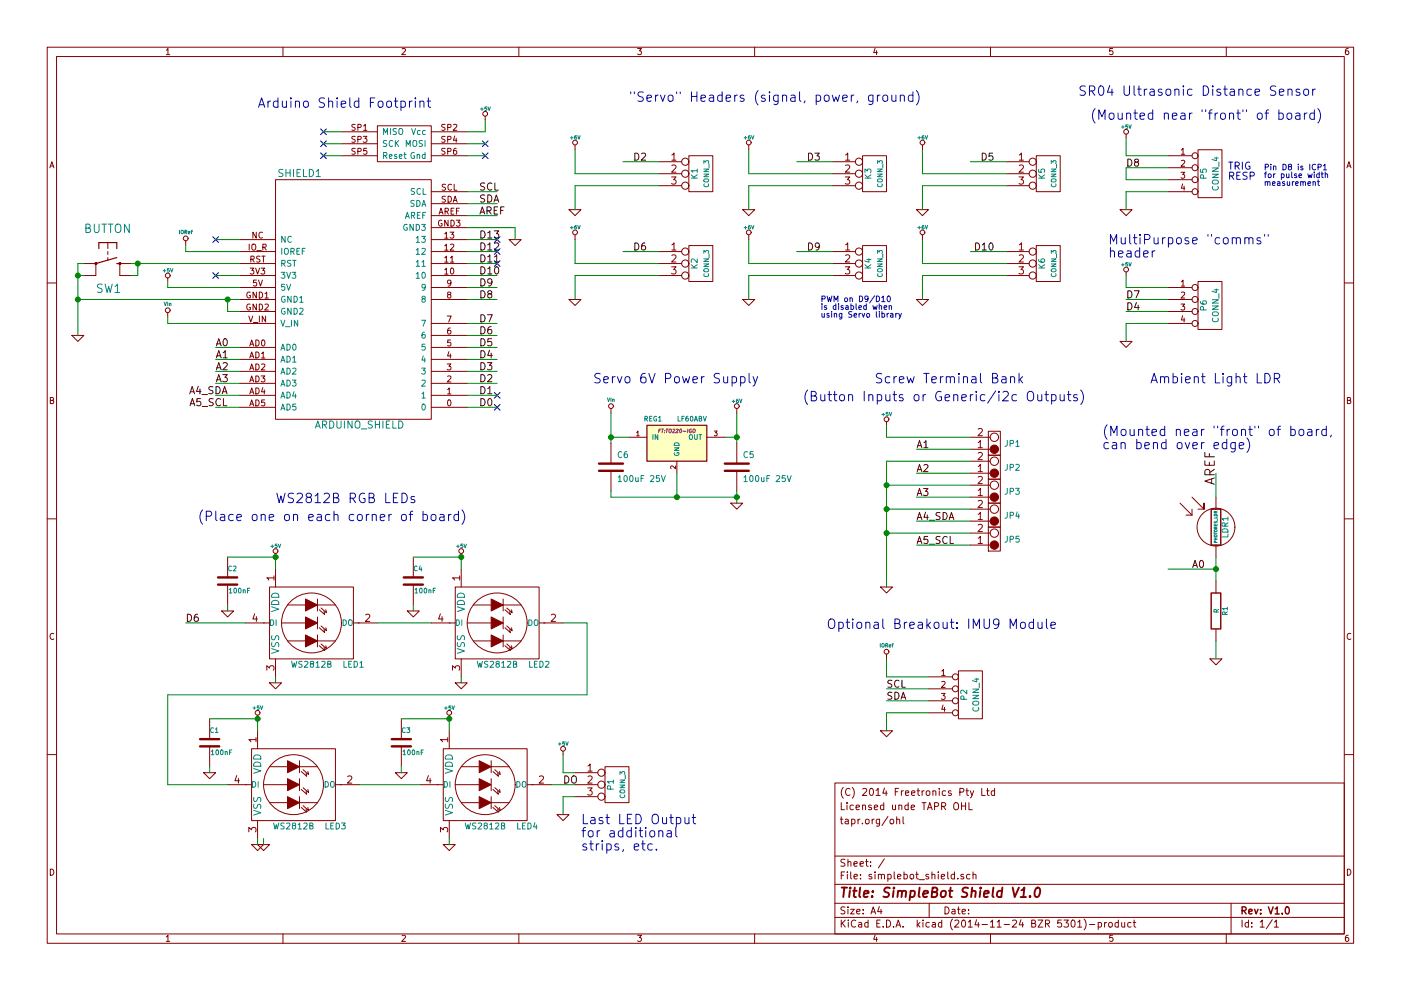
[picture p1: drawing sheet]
EESchema Schematic File Version 2
LIBS:freetronics_kicad_sch_lib
LIBS:power
LIBS:device
LIBS:transistors
LIBS:conn
LIBS:linear
LIBS:regul
LIBS:74xx
LIBS:cmos4000
LIBS:adc-dac
LIBS:memory
LIBS:xilinx
LIBS:special
LIBS:microcontrollers
LIBS:dsp
LIBS:microchip
LIBS:analog_switches
LIBS:motorola
LIBS:texas
LIBS:intel
LIBS:audio
LIBS:interface
LIBS:digital-audio
LIBS:philips
LIBS:display
LIBS:cypress
LIBS:siliconi
LIBS:opto
LIBS:atmel
LIBS:contrib
LIBS:valves
LIBS:simplebot_shield-cache
EELAYER 25 0
EELAYER END
$Descr A4 11693 8268
encoding utf-8
Sheet 1 1
Title "SimpleBot Shield V1.0"
Date ""
Rev "V1.0"
Comp ""
Comment1 ""
Comment2 "tapr.org/ohl"
Comment3 "Licensed unde TAPR OHL"
Comment4 "(C) 2014 Freetronics Pty Ltd"
$EndDescr
$Comp
L ARDUINO_SHIELD SHIELD1
U 1 1
P 2950 2600
F 0 "SHIELD1" H 2500 3750 60  0000 C CNN
F 1 "ARDUINO_SHIELD" H 3000 1650 60  0000 C CNN
F 2 "FT:ARDUINO_SHIELD" H 2950 2600 60  0001 C CNN
F 3 "" H 2950 2600 60  0000 C CNN
	1    2950 2600
	1    0    0    -1  
$EndComp
$Comp
L CONN_3 K1
U 1 1
P 5850 1450
F 0 "K1" V 5800 1450 50  0000 C CNN
F 1 "CONN_3" V 5900 1450 40  0000 C CNN
F 2 "FT:1X03" H 5850 1450 60  0001 C CNN
F 3 "" H 5850 1450 60  0000 C CNN
	1    5850 1450
	1    0    0    -1  
$EndComp
$Comp
L GND #PWR01
U 1 1
P 4800 1750
F 0 "#PWR01" H 4800 1750 30  0001 C CNN
F 1 "GND" H 4800 1680 30  0001 C CNN
F 2 "" H 4800 1750 60  0000 C CNN
F 3 "" H 4800 1750 60  0000 C CNN
	1    4800 1750
	1    0    0    -1  
$EndComp
Text Notes 5250 850  0    79   ~ 0
"Servo" Headers (signal, power, ground)
Text Label 5400 1350 2    59   ~ 0
D2
$Comp
L CONN_3 K3
U 1 1
P 7300 1450
F 0 "K3" V 7250 1450 50  0000 C CNN
F 1 "CONN_3" V 7350 1450 40  0000 C CNN
F 2 "FT:1X03" H 7300 1450 60  0001 C CNN
F 3 "" H 7300 1450 60  0000 C CNN
	1    7300 1450
	1    0    0    -1  
$EndComp
$Comp
L GND #PWR02
U 1 1
P 6250 1750
F 0 "#PWR02" H 6250 1750 30  0001 C CNN
F 1 "GND" H 6250 1680 30  0001 C CNN
F 2 "" H 6250 1750 60  0000 C CNN
F 3 "" H 6250 1750 60  0000 C CNN
	1    6250 1750
	1    0    0    -1  
$EndComp
Text Label 6850 1350 2    59   ~ 0
D3
$Comp
L CONN_3 K5
U 1 1
P 8750 1450
F 0 "K5" V 8700 1450 50  0000 C CNN
F 1 "CONN_3" V 8800 1450 40  0000 C CNN
F 2 "FT:1X03" H 8750 1450 60  0001 C CNN
F 3 "" H 8750 1450 60  0000 C CNN
	1    8750 1450
	1    0    0    -1  
$EndComp
$Comp
L GND #PWR03
U 1 1
P 7700 1750
F 0 "#PWR03" H 7700 1750 30  0001 C CNN
F 1 "GND" H 7700 1680 30  0001 C CNN
F 2 "" H 7700 1750 60  0000 C CNN
F 3 "" H 7700 1750 60  0000 C CNN
	1    7700 1750
	1    0    0    -1  
$EndComp
Text Label 8300 1350 2    59   ~ 0
D5
$Comp
L CONN_3 K2
U 1 1
P 5850 2200
F 0 "K2" V 5800 2200 50  0000 C CNN
F 1 "CONN_3" V 5900 2200 40  0000 C CNN
F 2 "FT:1X03" H 5850 2200 60  0001 C CNN
F 3 "" H 5850 2200 60  0000 C CNN
	1    5850 2200
	1    0    0    -1  
$EndComp
$Comp
L GND #PWR04
U 1 1
P 4800 2500
F 0 "#PWR04" H 4800 2500 30  0001 C CNN
F 1 "GND" H 4800 2430 30  0001 C CNN
F 2 "" H 4800 2500 60  0000 C CNN
F 3 "" H 4800 2500 60  0000 C CNN
	1    4800 2500
	1    0    0    -1  
$EndComp
Text Label 5400 2100 2    59   ~ 0
D6
$Comp
L CONN_3 K4
U 1 1
P 7300 2200
F 0 "K4" V 7250 2200 50  0000 C CNN
F 1 "CONN_3" V 7350 2200 40  0000 C CNN
F 2 "FT:1X03" H 7300 2200 60  0001 C CNN
F 3 "" H 7300 2200 60  0000 C CNN
	1    7300 2200
	1    0    0    -1  
$EndComp
$Comp
L GND #PWR05
U 1 1
P 6250 2500
F 0 "#PWR05" H 6250 2500 30  0001 C CNN
F 1 "GND" H 6250 2430 30  0001 C CNN
F 2 "" H 6250 2500 60  0000 C CNN
F 3 "" H 6250 2500 60  0000 C CNN
	1    6250 2500
	1    0    0    -1  
$EndComp
Text Label 6850 2100 2    59   ~ 0
D9
$Comp
L CONN_3 K6
U 1 1
P 8750 2200
F 0 "K6" V 8700 2200 50  0000 C CNN
F 1 "CONN_3" V 8800 2200 40  0000 C CNN
F 2 "FT:1X03" H 8750 2200 60  0001 C CNN
F 3 "" H 8750 2200 60  0000 C CNN
	1    8750 2200
	1    0    0    -1  
$EndComp
$Comp
L GND #PWR06
U 1 1
P 7700 2500
F 0 "#PWR06" H 7700 2500 30  0001 C CNN
F 1 "GND" H 7700 2430 30  0001 C CNN
F 2 "" H 7700 2500 60  0000 C CNN
F 3 "" H 7700 2500 60  0000 C CNN
	1    7700 2500
	1    0    0    -1  
$EndComp
Text Label 8300 2100 2    59   ~ 0
D10
Text Notes 7300 3200 0    79   ~ 0
Screw Terminal Bank
$Comp
L GND #PWR07
U 1 1
P 7400 4900
F 0 "#PWR07" H 7400 4900 30  0001 C CNN
F 1 "GND" H 7400 4830 30  0001 C CNN
F 2 "" H 7400 4900 60  0000 C CNN
F 3 "" H 7400 4900 60  0000 C CNN
	1    7400 4900
	1    0    0    -1  
$EndComp
Text Label 7650 3950 0    59   ~ 0
A2
Text Label 7650 4150 0    59   ~ 0
A3
Text Label 7650 4350 0    59   ~ 0
A4_SDA
Text Label 7650 4550 0    59   ~ 0
A5_SCL
$Comp
L R R1
U 1 1
P 10150 5100
F 0 "R1" V 10230 5100 40  0000 C CNN
F 1 "R" V 10157 5101 40  0000 C CNN
F 2 "FT:RES_AXIAL_400MIL" V 10080 5100 30  0001 C CNN
F 3 "" H 10150 5100 30  0000 C CNN
	1    10150 5100
	1    0    0    -1  
$EndComp
$Comp
L PHOTORES_LDR LDR1
U 1 1
P 10150 4400
F 0 "LDR1" V 10230 4400 50  0000 C CNN
F 1 "PHOTORES_LDR" V 10150 4400 24  0000 C CNN
F 2 "FT:CAP-PTH-SMALL" H 10150 4400 60  0001 C CNN
F 3 "" H 10150 4400 60  0000 C CNN
	1    10150 4400
	1    0    0    -1  
$EndComp
Text Label 9950 4750 0    59   ~ 0
A0
Text Label 10150 4050 1    79   ~ 0
AREF
$Comp
L GND #PWR08
U 1 1
P 10150 5500
F 0 "#PWR08" H 10150 5500 30  0001 C CNN
F 1 "GND" H 10150 5430 30  0001 C CNN
F 2 "" H 10150 5500 60  0000 C CNN
F 3 "" H 10150 5500 60  0000 C CNN
	1    10150 5500
	1    0    0    -1  
$EndComp
Text Notes 6700 3350 0    79   ~ 0
(Button Inputs or Generic/i2c Outputs)
Text Notes 9600 3200 0    79   ~ 0
Ambient Light LDR
Text Notes 9200 3750 0    79   ~ 0
(Mounted near "front" of board,\ncan bend over edge)
$Comp
L WS2812B LED1
U 1 1
P 2600 5050
F 0 "LED1" H 2950 4550 50  0000 C CNN
F 1 "WS2812B" H 2600 4550 50  0000 C CNN
F 2 "FT:WS2812B" H 2600 5050 60  0001 C CNN
F 3 "" H 2600 5050 60  0000 C CNN
	1    2600 5050
	1    0    0    -1  
$EndComp
Text Notes 2150 900  0    79   ~ 0
Arduino Shield Footprint
$Comp
L +5V #PWR09
U 1 1
P 2300 4650
F 0 "#PWR09" H 2300 4740 20  0001 C CNN
F 1 "+5V" H 2300 4740 30  0000 C CNN
F 2 "" H 2300 4650 60  0000 C CNN
F 3 "" H 2300 4650 60  0000 C CNN
	1    2300 4650
	1    0    0    -1  
$EndComp
$Comp
L C C2
U 1 1
P 1900 4850
F 0 "C2" H 1900 4950 40  0000 L CNN
F 1 "100nF" H 1906 4765 40  0000 L CNN
F 2 "FT:0603" H 1938 4700 30  0001 C CNN
F 3 "" H 1900 4850 60  0000 C CNN
	1    1900 4850
	1    0    0    -1  
$EndComp
$Comp
L GND #PWR010
U 1 1
P 1900 5100
F 0 "#PWR010" H 1900 5100 30  0001 C CNN
F 1 "GND" H 1900 5030 30  0001 C CNN
F 2 "" H 1900 5100 60  0000 C CNN
F 3 "" H 1900 5100 60  0000 C CNN
	1    1900 5100
	1    0    0    -1  
$EndComp
$Comp
L GND #PWR011
U 1 1
P 2300 5700
F 0 "#PWR011" H 2300 5700 30  0001 C CNN
F 1 "GND" H 2300 5630 30  0001 C CNN
F 2 "" H 2300 5700 60  0000 C CNN
F 3 "" H 2300 5700 60  0000 C CNN
	1    2300 5700
	1    0    0    -1  
$EndComp
$Comp
L GND #PWR012
U 1 1
P 2200 7050
F 0 "#PWR012" H 2200 7050 30  0001 C CNN
F 1 "GND" H 2200 6980 30  0001 C CNN
F 2 "" H 2200 7050 60  0000 C CNN
F 3 "" H 2200 7050 60  0000 C CNN
	1    2200 7050
	1    0    0    -1  
$EndComp
$Comp
L WS2812B LED2
U 1 1
P 4150 5050
F 0 "LED2" H 4500 4550 50  0000 C CNN
F 1 "WS2812B" H 4150 4550 50  0000 C CNN
F 2 "FT:WS2812B" H 4150 5050 60  0001 C CNN
F 3 "" H 4150 5050 60  0000 C CNN
	1    4150 5050
	1    0    0    -1  
$EndComp
$Comp
L +5V #PWR013
U 1 1
P 3850 4650
F 0 "#PWR013" H 3850 4740 20  0001 C CNN
F 1 "+5V" H 3850 4740 30  0000 C CNN
F 2 "" H 3850 4650 60  0000 C CNN
F 3 "" H 3850 4650 60  0000 C CNN
	1    3850 4650
	1    0    0    -1  
$EndComp
$Comp
L C C4
U 1 1
P 3450 4850
F 0 "C4" H 3450 4950 40  0000 L CNN
F 1 "100nF" H 3456 4765 40  0000 L CNN
F 2 "FT:0603" H 3488 4700 30  0001 C CNN
F 3 "" H 3450 4850 60  0000 C CNN
	1    3450 4850
	1    0    0    -1  
$EndComp
$Comp
L GND #PWR014
U 1 1
P 3450 5100
F 0 "#PWR014" H 3450 5100 30  0001 C CNN
F 1 "GND" H 3450 5030 30  0001 C CNN
F 2 "" H 3450 5100 60  0000 C CNN
F 3 "" H 3450 5100 60  0000 C CNN
	1    3450 5100
	1    0    0    -1  
$EndComp
$Comp
L GND #PWR015
U 1 1
P 3850 5700
F 0 "#PWR015" H 3850 5700 30  0001 C CNN
F 1 "GND" H 3850 5630 30  0001 C CNN
F 2 "" H 3850 5700 60  0000 C CNN
F 3 "" H 3850 5700 60  0000 C CNN
	1    3850 5700
	1    0    0    -1  
$EndComp
$Comp
L WS2812B LED3
U 1 1
P 2450 6400
F 0 "LED3" H 2800 5900 50  0000 C CNN
F 1 "WS2812B" H 2450 5900 50  0000 C CNN
F 2 "FT:WS2812B" H 2450 6400 60  0001 C CNN
F 3 "" H 2450 6400 60  0000 C CNN
	1    2450 6400
	1    0    0    -1  
$EndComp
$Comp
L +5V #PWR016
U 1 1
P 2150 6000
F 0 "#PWR016" H 2150 6090 20  0001 C CNN
F 1 "+5V" H 2150 6090 30  0000 C CNN
F 2 "" H 2150 6000 60  0000 C CNN
F 3 "" H 2150 6000 60  0000 C CNN
	1    2150 6000
	1    0    0    -1  
$EndComp
$Comp
L C C1
U 1 1
P 1750 6200
F 0 "C1" H 1750 6300 40  0000 L CNN
F 1 "100nF" H 1756 6115 40  0000 L CNN
F 2 "FT:0603" H 1788 6050 30  0001 C CNN
F 3 "" H 1750 6200 60  0000 C CNN
	1    1750 6200
	1    0    0    -1  
$EndComp
$Comp
L GND #PWR017
U 1 1
P 1750 6450
F 0 "#PWR017" H 1750 6450 30  0001 C CNN
F 1 "GND" H 1750 6380 30  0001 C CNN
F 2 "" H 1750 6450 60  0000 C CNN
F 3 "" H 1750 6450 60  0000 C CNN
	1    1750 6450
	1    0    0    -1  
$EndComp
$Comp
L GND #PWR018
U 1 1
P 2150 7050
F 0 "#PWR018" H 2150 7050 30  0001 C CNN
F 1 "GND" H 2150 6980 30  0001 C CNN
F 2 "" H 2150 7050 60  0000 C CNN
F 3 "" H 2150 7050 60  0000 C CNN
	1    2150 7050
	1    0    0    -1  
$EndComp
$Comp
L WS2812B LED4
U 1 1
P 4050 6400
F 0 "LED4" H 4400 5900 50  0000 C CNN
F 1 "WS2812B" H 4050 5900 50  0000 C CNN
F 2 "FT:WS2812B" H 4050 6400 60  0001 C CNN
F 3 "" H 4050 6400 60  0000 C CNN
	1    4050 6400
	1    0    0    -1  
$EndComp
$Comp
L +5V #PWR019
U 1 1
P 3750 6000
F 0 "#PWR019" H 3750 6090 20  0001 C CNN
F 1 "+5V" H 3750 6090 30  0000 C CNN
F 2 "" H 3750 6000 60  0000 C CNN
F 3 "" H 3750 6000 60  0000 C CNN
	1    3750 6000
	1    0    0    -1  
$EndComp
$Comp
L C C3
U 1 1
P 3350 6200
F 0 "C3" H 3350 6300 40  0000 L CNN
F 1 "100nF" H 3356 6115 40  0000 L CNN
F 2 "FT:0603" H 3388 6050 30  0001 C CNN
F 3 "" H 3350 6200 60  0000 C CNN
	1    3350 6200
	1    0    0    -1  
$EndComp
$Comp
L GND #PWR020
U 1 1
P 3350 6450
F 0 "#PWR020" H 3350 6450 30  0001 C CNN
F 1 "GND" H 3350 6380 30  0001 C CNN
F 2 "" H 3350 6450 60  0000 C CNN
F 3 "" H 3350 6450 60  0000 C CNN
	1    3350 6450
	1    0    0    -1  
$EndComp
$Comp
L GND #PWR021
U 1 1
P 3750 7050
F 0 "#PWR021" H 3750 7050 30  0001 C CNN
F 1 "GND" H 3750 6980 30  0001 C CNN
F 2 "" H 3750 7050 60  0000 C CNN
F 3 "" H 3750 7050 60  0000 C CNN
	1    3750 7050
	1    0    0    -1  
$EndComp
Text Label 1550 5200 0    60   ~ 0
D6
Text Notes 2300 4200 0    79   ~ 0
WS2812B RGB LEDs
Text Notes 1650 4350 0    79   ~ 0
(Place one on each corner of board)
$Comp
L CONN_4 P2
U 1 1
P 8100 5800
F 0 "P2" V 8050 5800 50  0000 C CNN
F 1 "CONN_4" V 8150 5800 50  0000 C CNN
F 2 "FT:FT_MODULE_IMU9" H 8100 5800 60  0001 C CNN
F 3 "" H 8100 5800 60  0000 C CNN
	1    8100 5800
	1    0    0    -1  
$EndComp
$Comp
L GND #PWR022
U 1 1
P 7400 6100
F 0 "#PWR022" H 7400 6100 30  0001 C CNN
F 1 "GND" H 7400 6030 30  0001 C CNN
F 2 "" H 7400 6100 60  0000 C CNN
F 3 "" H 7400 6100 60  0000 C CNN
	1    7400 6100
	1    0    0    -1  
$EndComp
Text Label 7400 5750 0    59   ~ 0
SCL
Text Label 7400 5850 0    59   ~ 0
SDA
Text Notes 6900 5250 0    79   ~ 0
Optional Breakout: IMU9 Module
Text Label 7650 3750 0    59   ~ 0
A1
Text Notes 9000 800  0    79   ~ 0
SR04 Ultrasonic Distance Sensor
$Comp
L CONN_4 P5
U 1 1
P 10100 1450
F 0 "P5" V 10050 1450 50  0000 C CNN
F 1 "CONN_4" V 10150 1450 50  0000 C CNN
F 2 "FT:1X04" H 10100 1450 60  0001 C CNN
F 3 "" H 10100 1450 60  0000 C CNN
	1    10100 1450
	1    0    0    -1  
$EndComp
$Comp
L +5V #PWR023
U 1 1
P 9400 1150
F 0 "#PWR023" H 9400 1240 20  0001 C CNN
F 1 "+5V" H 9400 1240 30  0000 C CNN
F 2 "" H 9400 1150 60  0000 C CNN
F 3 "" H 9400 1150 60  0000 C CNN
	1    9400 1150
	1    0    0    -1  
$EndComp
$Comp
L GND #PWR024
U 1 1
P 9400 1750
F 0 "#PWR024" H 9400 1750 30  0001 C CNN
F 1 "GND" H 9400 1680 30  0001 C CNN
F 2 "" H 9400 1750 60  0000 C CNN
F 3 "" H 9400 1750 60  0000 C CNN
	1    9400 1750
	1    0    0    -1  
$EndComp
Text Label 9400 1400 0    59   ~ 0
D8
Text Notes 10550 1550 0    47   ~ 0
Pin D8 is ICP1\nfor pulse width\nmeasurement
Text Notes 10250 1500 0    60   ~ 0
TRIG\nRESP
Text Notes 9100 1000 0    79   ~ 0
(Mounted near "front" of board)
NoConn ~ 1800 2000
$Comp
L IORef #PWR025
U 1 1
P 7400 5500
F 0 "#PWR025" H 7400 5460 30  0001 C CNN
F 1 "IORef" H 7400 5610 30  0000 C CNN
F 2 "" H 7400 5500 60  0000 C CNN
F 3 "" H 7400 5500 60  0000 C CNN
	1    7400 5500
	1    0    0    -1  
$EndComp
$Comp
L IORef #PWR026
U 1 1
P 1550 2050
F 0 "#PWR026" H 1550 2010 30  0001 C CNN
F 1 "IORef" H 1550 2160 30  0000 C CNN
F 2 "" H 1550 2050 60  0000 C CNN
F 3 "" H 1550 2050 60  0000 C CNN
	1    1550 2050
	1    0    0    -1  
$EndComp
$Comp
L SWITCH-MOMENTARY SW1
U 1 1
P 900 2200
F 0 "SW1" H 800 1950 70  0000 L BNN
F 1 "BUTTON" H 700 2450 70  0000 L BNN
F 2 "FT:TACTILE-PTH" H 900 2200 60  0001 C CNN
F 3 "" H 900 2200 60  0000 C CNN
	1    900  2200
	1    0    0    -1  
$EndComp
$Comp
L GND #PWR027
U 1 1
P 650 2800
F 0 "#PWR027" H 650 2800 30  0001 C CNN
F 1 "GND" H 650 2730 30  0001 C CNN
F 2 "" H 650 2800 60  0000 C CNN
F 3 "" H 650 2800 60  0000 C CNN
	1    650  2800
	1    0    0    -1  
$EndComp
$Comp
L +5V #PWR028
U 1 1
P 1400 2350
F 0 "#PWR028" H 1400 2440 20  0001 C CNN
F 1 "+5V" H 1400 2440 30  0000 C CNN
F 2 "" H 1400 2350 60  0000 C CNN
F 3 "" H 1400 2350 60  0000 C CNN
	1    1400 2350
	1    0    0    -1  
$EndComp
NoConn ~ 1800 2300
Text Label 1800 2900 0    60   ~ 0
A0
Text Label 1800 3000 0    60   ~ 0
A1
Text Label 1800 3100 0    60   ~ 0
A2
Text Label 1800 3200 0    60   ~ 0
A3
Text Label 1900 3300 2    60   ~ 0
A4_SDA
Text Label 1900 3400 2    60   ~ 0
A5_SCL
Text Label 4000 3400 0    60   ~ 0
D0
Text Label 4000 3300 0    60   ~ 0
D1
Text Label 4000 3200 0    60   ~ 0
D2
Text Label 4000 3100 0    60   ~ 0
D3
Text Label 4000 3000 0    60   ~ 0
D4
Text Label 4000 2900 0    60   ~ 0
D5
Text Label 4000 2800 0    60   ~ 0
D6
Text Label 4000 2700 0    60   ~ 0
D7
Text Label 4000 1600 0    60   ~ 0
SCL
Text Label 4000 1700 0    60   ~ 0
SDA
Text Label 4000 1800 0    60   ~ 0
AREF
$Comp
L GND #PWR029
U 1 1
P 4300 2000
F 0 "#PWR029" H 4300 2000 30  0001 C CNN
F 1 "GND" H 4300 1930 30  0001 C CNN
F 2 "" H 4300 2000 60  0000 C CNN
F 3 "" H 4300 2000 60  0000 C CNN
	1    4300 2000
	1    0    0    -1  
$EndComp
Text Label 4000 2500 0    60   ~ 0
D8
Text Label 4000 2400 0    60   ~ 0
D9
Text Label 4000 2300 0    60   ~ 0
D10
Text Label 4000 2200 0    60   ~ 0
D11
Text Label 4000 2100 0    60   ~ 0
D12
Text Label 4000 2000 0    60   ~ 0
D13
NoConn ~ 2700 1100
NoConn ~ 2700 1200
NoConn ~ 2700 1300
NoConn ~ 4050 1200
NoConn ~ 4050 1300
Text Notes 6850 2650 0    47   ~ 0
PWM on D9/D10\nis disabled when\nusing Servo library
NoConn ~ 4150 3300
NoConn ~ 4150 3400
NoConn ~ 4150 2200
NoConn ~ 4150 2100
NoConn ~ 4150 2000
$Comp
L +5V #PWR030
U 1 1
P 7400 3550
F 0 "#PWR030" H 7400 3640 20  0001 C CNN
F 1 "+5V" H 7400 3640 30  0000 C CNN
F 2 "" H 7400 3550 60  0000 C CNN
F 3 "" H 7400 3550 60  0000 C CNN
	1    7400 3550
	1    0    0    -1  
$EndComp
$Comp
L CONN_4 P6
U 1 1
P 10100 2550
F 0 "P6" V 10050 2550 50  0000 C CNN
F 1 "CONN_4" V 10150 2550 50  0000 C CNN
F 2 "FT:1X04" H 10100 2550 60  0001 C CNN
F 3 "" H 10100 2550 60  0000 C CNN
	1    10100 2550
	1    0    0    -1  
$EndComp
Text Notes 9250 2150 0    79   ~ 0
MultiPurpose "comms"\nheader
$Comp
L +5V #PWR031
U 1 1
P 9400 2300
F 0 "#PWR031" H 9400 2390 20  0001 C CNN
F 1 "+5V" H 9400 2390 30  0000 C CNN
F 2 "" H 9400 2300 60  0000 C CNN
F 3 "" H 9400 2300 60  0000 C CNN
	1    9400 2300
	1    0    0    -1  
$EndComp
$Comp
L GND #PWR032
U 1 1
P 9400 2850
F 0 "#PWR032" H 9400 2850 30  0001 C CNN
F 1 "GND" H 9400 2780 30  0001 C CNN
F 2 "" H 9400 2850 60  0000 C CNN
F 3 "" H 9400 2850 60  0000 C CNN
	1    9400 2850
	1    0    0    -1  
$EndComp
Text Label 9400 2500 0    60   ~ 0
D7
Text Label 9400 2600 0    60   ~ 0
D4
$Comp
L M02 JP5
U 1 1
P 8400 4550
F 0 "JP5" H 8450 4500 50  0000 C CNN
F 1 "M02" H 8450 4400 40  0001 C CNN
F 2 "FT:SCREWTERMINAL-5MM-2" H 8400 4550 60  0001 C CNN
F 3 "" H 8400 4550 60  0000 C CNN
	1    8400 4550
	1    0    0    1   
$EndComp
$Comp
L M02 JP4
U 1 1
P 8400 4350
F 0 "JP4" H 8450 4300 50  0000 C CNN
F 1 "M02" H 8450 4200 40  0001 C CNN
F 2 "FT:SCREWTERMINAL-5MM-2" H 8400 4350 60  0001 C CNN
F 3 "" H 8400 4350 60  0000 C CNN
	1    8400 4350
	1    0    0    1   
$EndComp
$Comp
L M02 JP3
U 1 1
P 8400 4150
F 0 "JP3" H 8450 4100 50  0000 C CNN
F 1 "M02" H 8450 4000 40  0001 C CNN
F 2 "FT:SCREWTERMINAL-5MM-2" H 8400 4150 60  0001 C CNN
F 3 "" H 8400 4150 60  0000 C CNN
	1    8400 4150
	1    0    0    1   
$EndComp
$Comp
L M02 JP2
U 1 1
P 8400 3950
F 0 "JP2" H 8450 3900 50  0000 C CNN
F 1 "M02" H 8450 3800 40  0001 C CNN
F 2 "FT:SCREWTERMINAL-5MM-2" H 8400 3950 60  0001 C CNN
F 3 "" H 8400 3950 60  0000 C CNN
	1    8400 3950
	1    0    0    1   
$EndComp
$Comp
L M02 JP1
U 1 1
P 8400 3750
F 0 "JP1" H 8450 3700 50  0000 C CNN
F 1 "M02" H 8450 3600 40  0001 C CNN
F 2 "FT:SCREWTERMINAL-5MM-2" H 8400 3750 60  0001 C CNN
F 3 "" H 8400 3750 60  0000 C CNN
	1    8400 3750
	1    0    0    1   
$EndComp
$Comp
L CAP C5
U 1 1
P 6150 3900
F 0 "C5" H 6200 4000 50  0000 L CNN
F 1 "100uF 25V" H 6200 3800 50  0000 L CNN
F 2 "FT:E2-5" H 6150 3900 60  0001 C CNN
F 3 "" H 6150 3900 60  0000 C CNN
	1    6150 3900
	1    0    0    -1  
$EndComp
$Comp
L GND #PWR033
U 1 1
P 6150 4200
F 0 "#PWR033" H 6150 4200 30  0001 C CNN
F 1 "GND" H 6150 4130 30  0001 C CNN
F 2 "" H 6150 4200 60  0000 C CNN
F 3 "" H 6150 4200 60  0000 C CNN
	1    6150 4200
	1    0    0    -1  
$EndComp
Text Notes 4950 3200 0    79   ~ 0
Servo 6V Power Supply
$Comp
L +5V #PWR034
U 1 1
P 4050 1000
F 0 "#PWR034" H 4050 1090 20  0001 C CNN
F 1 "+5V" H 4050 1090 30  0000 C CNN
F 2 "" H 4050 1000 60  0000 C CNN
F 3 "" H 4050 1000 60  0000 C CNN
	1    4050 1000
	1    0    0    -1  
$EndComp
$Comp
L VIn #PWR035
U 1 1
P 1400 2650
F 0 "#PWR035" H 1400 2610 30  0001 C CNN
F 1 "VIn" H 1400 2760 30  0000 C CNN
F 2 "" H 1400 2650 60  0000 C CNN
F 3 "" H 1400 2650 60  0000 C CNN
	1    1400 2650
	1    0    0    -1  
$EndComp
$Comp
L VIn #PWR036
U 1 1
P 5100 3450
F 0 "#PWR036" H 5100 3410 30  0001 C CNN
F 1 "VIn" H 5100 3560 30  0000 C CNN
F 2 "" H 5100 3450 60  0000 C CNN
F 3 "" H 5100 3450 60  0000 C CNN
	1    5100 3450
	1    0    0    -1  
$EndComp
$Comp
L CAP C6
U 1 1
P 5100 3900
F 0 "C6" H 5150 4000 50  0000 L CNN
F 1 "100uF 25V" H 5150 3800 50  0000 L CNN
F 2 "FT:E2-5" H 5100 3900 60  0001 C CNN
F 3 "" H 5100 3900 60  0000 C CNN
	1    5100 3900
	1    0    0    -1  
$EndComp
$Comp
L LM7806CT REG1
U 1 1
P 5650 3700
F 0 "REG1" H 5450 3900 40  0000 C CNN
F 1 "LF60ABV" H 5650 3900 40  0000 L CNN
F 2 "FT:TO220-IGO" H 5650 3800 30  0000 C CIN
F 3 "" H 5650 3700 60  0000 C CNN
	1    5650 3700
	1    0    0    -1  
$EndComp
Wire Wire Line
	5500 1350 5200 1350
Wire Wire Line
	5500 1450 4800 1450
Wire Wire Line
	4800 1450 4800 1250
Wire Wire Line
	5500 1550 4800 1550
Wire Wire Line
	4800 1550 4800 1750
Wire Wire Line
	6950 1350 6650 1350
Wire Wire Line
	6950 1450 6250 1450
Wire Wire Line
	6250 1450 6250 1250
Wire Wire Line
	6950 1550 6250 1550
Wire Wire Line
	6250 1550 6250 1750
Wire Wire Line
	8400 1350 8100 1350
Wire Wire Line
	8400 1450 7700 1450
Wire Wire Line
	7700 1450 7700 1250
Wire Wire Line
	8400 1550 7700 1550
Wire Wire Line
	7700 1550 7700 1750
Wire Wire Line
	5500 2100 5200 2100
Wire Wire Line
	5500 2200 4800 2200
Wire Wire Line
	4800 2200 4800 2000
Wire Wire Line
	5500 2300 4800 2300
Wire Wire Line
	4800 2300 4800 2500
Wire Wire Line
	6950 2100 6650 2100
Wire Wire Line
	6950 2200 6250 2200
Wire Wire Line
	6250 2200 6250 2000
Wire Wire Line
	6950 2300 6250 2300
Wire Wire Line
	6250 2300 6250 2500
Wire Wire Line
	8400 2100 8100 2100
Wire Wire Line
	8400 2200 7700 2200
Wire Wire Line
	7700 2200 7700 2000
Wire Wire Line
	8400 2300 7700 2300
Wire Wire Line
	7700 2300 7700 2500
Wire Wire Line
	8100 3950 7650 3950
Wire Wire Line
	7400 4050 8100 4050
Wire Wire Line
	8100 4150 7650 4150
Wire Wire Line
	7400 4250 8100 4250
Wire Wire Line
	8100 4350 7650 4350
Wire Wire Line
	7400 4450 8100 4450
Wire Wire Line
	8100 4550 7650 4550
Connection ~ 7400 4250
Wire Wire Line
	10150 4650 10150 4850
Connection ~ 10150 4750
Wire Wire Line
	10150 4750 9750 4750
Wire Wire Line
	10150 4150 10150 3950
Wire Wire Line
	10150 5350 10150 5500
Wire Wire Line
	2300 4750 2300 4650
Connection ~ 2300 4650
Wire Wire Line
	2300 5700 2300 5650
Wire Wire Line
	2200 7050 2200 7000
Wire Wire Line
	4600 6550 4800 6550
Wire Wire Line
	2300 4650 1900 4650
Wire Wire Line
	1900 5050 1900 5100
Wire Wire Line
	2050 5200 1550 5200
Wire Wire Line
	3850 4750 3850 4650
Connection ~ 3850 4650
Wire Wire Line
	3850 5700 3850 5650
Wire Wire Line
	3850 4650 3450 4650
Wire Wire Line
	3450 5050 3450 5100
Wire Wire Line
	2150 6100 2150 6000
Connection ~ 2150 6000
Wire Wire Line
	2150 7050 2150 7000
Wire Wire Line
	2150 6000 1750 6000
Wire Wire Line
	1750 6400 1750 6450
Wire Wire Line
	1900 6550 1400 6550
Wire Wire Line
	3750 6100 3750 6000
Connection ~ 3750 6000
Wire Wire Line
	3750 7050 3750 7000
Wire Wire Line
	3750 6000 3350 6000
Wire Wire Line
	3350 6400 3350 6450
Wire Wire Line
	3500 6550 3000 6550
Wire Wire Line
	4700 5200 4900 5200
Wire Wire Line
	4900 5200 4900 5800
Wire Wire Line
	4900 5800 1400 5800
Wire Wire Line
	1400 5800 1400 6550
Wire Wire Line
	7750 5650 7400 5650
Wire Wire Line
	7750 5750 7400 5750
Wire Wire Line
	7750 5850 7400 5850
Wire Wire Line
	7750 5950 7400 5950
Wire Wire Line
	7400 5950 7400 6100
Wire Wire Line
	7400 5650 7400 5500
Connection ~ 7400 4050
Wire Wire Line
	7400 3850 7400 4900
Wire Wire Line
	7400 3850 8100 3850
Wire Wire Line
	8100 3750 7650 3750
Wire Wire Line
	9750 1300 9400 1300
Wire Wire Line
	9750 1400 9400 1400
Wire Wire Line
	9750 1500 9400 1500
Wire Wire Line
	9750 1600 9400 1600
Wire Wire Line
	9400 1600 9400 1750
Wire Wire Line
	9400 1300 9400 1150
Wire Wire Line
	3900 1600 4150 1600
Wire Wire Line
	3900 1700 4150 1700
Wire Wire Line
	3900 1800 4150 1800
Wire Wire Line
	3900 2000 4150 2000
Wire Wire Line
	3900 2100 4150 2100
Wire Wire Line
	3900 2200 4150 2200
Wire Wire Line
	3900 2300 4150 2300
Wire Wire Line
	3900 2400 4150 2400
Wire Wire Line
	3900 2500 4150 2500
Wire Wire Line
	3900 2700 4150 2700
Wire Wire Line
	3900 2800 4150 2800
Wire Wire Line
	3900 2900 4150 2900
Wire Wire Line
	3900 3000 4150 3000
Wire Wire Line
	3900 3100 4150 3100
Wire Wire Line
	3900 3200 4150 3200
Wire Wire Line
	3900 3300 4150 3300
Wire Wire Line
	3900 3400 4150 3400
Wire Wire Line
	2000 2000 1800 2000
Wire Wire Line
	1550 2100 2000 2100
Wire Wire Line
	1100 2200 2000 2200
Wire Wire Line
	2000 2300 1800 2300
Wire Wire Line
	1400 2400 2000 2400
Wire Wire Line
	650  2500 2000 2500
Wire Wire Line
	2000 2900 1800 2900
Wire Wire Line
	2000 3000 1800 3000
Wire Wire Line
	2000 3100 1800 3100
Wire Wire Line
	2000 3200 1800 3200
Wire Wire Line
	2000 3300 1800 3300
Wire Wire Line
	2000 3400 1800 3400
Wire Wire Line
	1550 2050 1550 2100
Wire Wire Line
	1150 2200 1150 2300
Wire Wire Line
	1150 2300 1100 2300
Connection ~ 1150 2200
Wire Wire Line
	700  2200 650  2200
Wire Wire Line
	650  2200 650  2800
Wire Wire Line
	650  2300 700  2300
Connection ~ 650  2300
Connection ~ 650  2500
Wire Wire Line
	1400 2400 1400 2350
Wire Wire Line
	4300 1900 4300 2000
Wire Wire Line
	4300 1900 3900 1900
Wire Wire Line
	2850 1100 2700 1100
Wire Wire Line
	2850 1200 2700 1200
Wire Wire Line
	2850 1300 2700 1300
Wire Wire Line
	3900 1100 4050 1100
Wire Wire Line
	3900 1200 4050 1200
Wire Wire Line
	3900 1300 4050 1300
Wire Wire Line
	3150 5200 3600 5200
Wire Wire Line
	8100 3650 7400 3650
Wire Wire Line
	7400 3650 7400 3550
Wire Wire Line
	9400 1500 9400 1400
Wire Wire Line
	9400 2400 9750 2400
Wire Wire Line
	9750 2500 9400 2500
Wire Wire Line
	9750 2600 9400 2600
Wire Wire Line
	9750 2700 9400 2700
Wire Wire Line
	9400 2300 9400 2400
Wire Wire Line
	9400 2700 9400 2850
Connection ~ 7400 4450
Wire Wire Line
	6150 3450 6150 3700
Wire Wire Line
	6150 4100 6150 4200
Wire Wire Line
	4050 1100 4050 1000
Wire Wire Line
	2000 2600 1900 2600
Wire Wire Line
	1900 2600 1900 2500
Connection ~ 1900 2500
Wire Wire Line
	2000 2700 1400 2700
Wire Wire Line
	1400 2700 1400 2650
Wire Wire Line
	5100 3450 5100 3700
Wire Wire Line
	5250 3650 5100 3650
Connection ~ 5100 3650
Wire Wire Line
	6050 3650 6150 3650
Connection ~ 6150 3650
Wire Wire Line
	5650 3950 5650 4150
Wire Wire Line
	5100 4150 6150 4150
Connection ~ 6150 4150
Wire Wire Line
	5100 4150 5100 4100
Connection ~ 5650 4150
$Comp
L +6V #PWR037
U 1 1
P 6150 3450
F 0 "#PWR037" H 6150 3580 20  0001 C CNN
F 1 "+6V" H 6150 3550 30  0000 C CNN
F 2 "" H 6150 3450 60  0000 C CNN
F 3 "" H 6150 3450 60  0000 C CNN
	1    6150 3450
	1    0    0    -1  
$EndComp
$Comp
L +6V #PWR038
U 1 1
P 4800 2000
F 0 "#PWR038" H 4800 2130 20  0001 C CNN
F 1 "+6V" H 4800 2100 30  0000 C CNN
F 2 "" H 4800 2000 60  0000 C CNN
F 3 "" H 4800 2000 60  0000 C CNN
	1    4800 2000
	1    0    0    -1  
$EndComp
$Comp
L +6V #PWR039
U 1 1
P 6250 2000
F 0 "#PWR039" H 6250 2130 20  0001 C CNN
F 1 "+6V" H 6250 2100 30  0000 C CNN
F 2 "" H 6250 2000 60  0000 C CNN
F 3 "" H 6250 2000 60  0000 C CNN
	1    6250 2000
	1    0    0    -1  
$EndComp
$Comp
L +6V #PWR040
U 1 1
P 7700 2000
F 0 "#PWR040" H 7700 2130 20  0001 C CNN
F 1 "+6V" H 7700 2100 30  0000 C CNN
F 2 "" H 7700 2000 60  0000 C CNN
F 3 "" H 7700 2000 60  0000 C CNN
	1    7700 2000
	1    0    0    -1  
$EndComp
$Comp
L +6V #PWR041
U 1 1
P 7700 1250
F 0 "#PWR041" H 7700 1380 20  0001 C CNN
F 1 "+6V" H 7700 1350 30  0000 C CNN
F 2 "" H 7700 1250 60  0000 C CNN
F 3 "" H 7700 1250 60  0000 C CNN
	1    7700 1250
	1    0    0    -1  
$EndComp
$Comp
L +6V #PWR042
U 1 1
P 6250 1250
F 0 "#PWR042" H 6250 1380 20  0001 C CNN
F 1 "+6V" H 6250 1350 30  0000 C CNN
F 2 "" H 6250 1250 60  0000 C CNN
F 3 "" H 6250 1250 60  0000 C CNN
	1    6250 1250
	1    0    0    -1  
$EndComp
$Comp
L +6V #PWR043
U 1 1
P 4800 1250
F 0 "#PWR043" H 4800 1380 20  0001 C CNN
F 1 "+6V" H 4800 1350 30  0000 C CNN
F 2 "" H 4800 1250 60  0000 C CNN
F 3 "" H 4800 1250 60  0000 C CNN
	1    4800 1250
	1    0    0    -1  
$EndComp
$Comp
L CONN_3 P1
U 1 1
P 5150 6550
F 0 "P1" V 5100 6550 50  0000 C CNN
F 1 "CONN_3" V 5200 6550 40  0000 C CNN
F 2 "FT:1X03" H 5150 6550 60  0001 C CNN
F 3 "" H 5150 6550 60  0000 C CNN
	1    5150 6550
	1    0    0    -1  
$EndComp
Text Label 4700 6550 0    60   ~ 0
DO
Wire Wire Line
	4800 6650 4700 6650
Wire Wire Line
	4700 6650 4700 6800
$Comp
L GND #PWR044
U 1 1
P 4700 6800
F 0 "#PWR044" H 4700 6800 30  0001 C CNN
F 1 "GND" H 4700 6730 30  0001 C CNN
F 2 "" H 4700 6800 60  0000 C CNN
F 3 "" H 4700 6800 60  0000 C CNN
	1    4700 6800
	1    0    0    -1  
$EndComp
Wire Wire Line
	4800 6450 4700 6450
Wire Wire Line
	4700 6450 4700 6300
$Comp
L +5V #PWR045
U 1 1
P 4700 6300
F 0 "#PWR045" H 4700 6390 20  0001 C CNN
F 1 "+5V" H 4700 6390 30  0000 C CNN
F 2 "" H 4700 6300 60  0000 C CNN
F 3 "" H 4700 6300 60  0000 C CNN
	1    4700 6300
	1    0    0    -1  
$EndComp
Text Notes 4850 7100 0    79   ~ 0
Last LED Output\nfor additional\nstrips, etc.
$EndSCHEMATC
